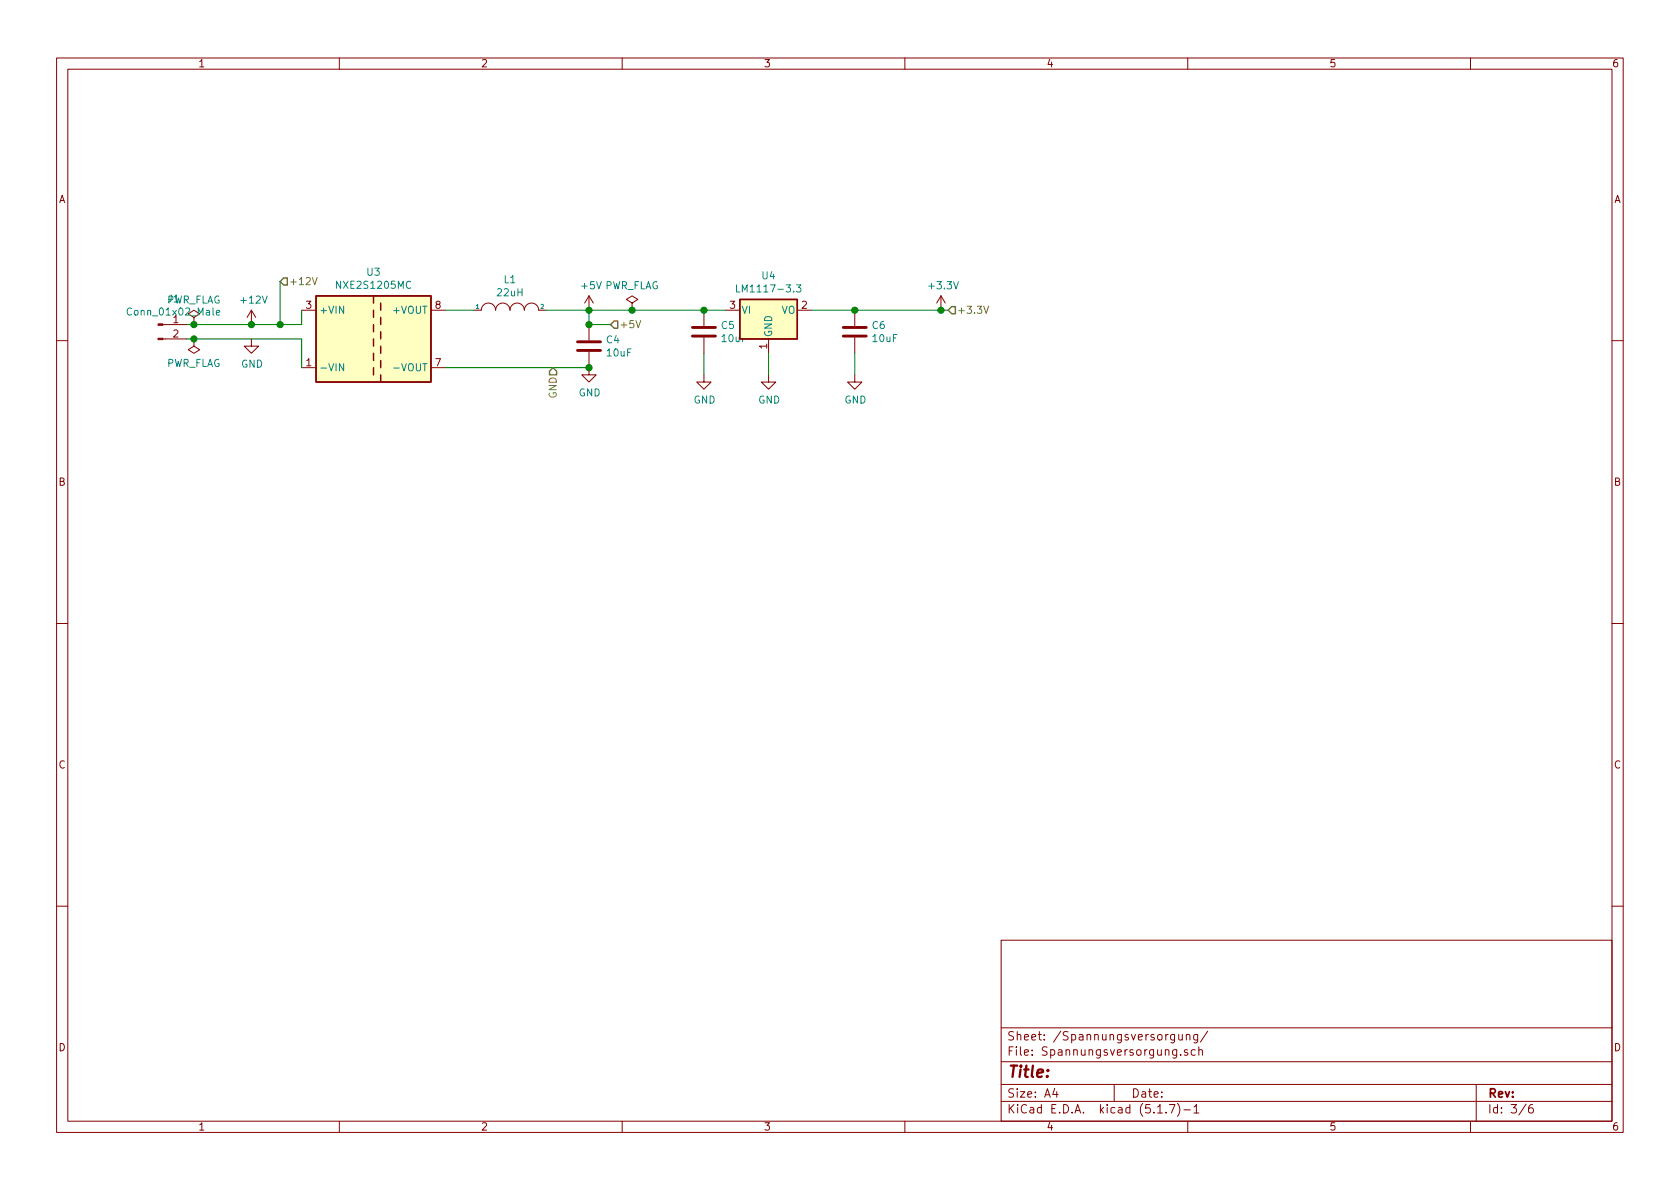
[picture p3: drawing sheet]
<svg xmlns="http://www.w3.org/2000/svg" width="297mm" height="210mm" viewBox="0 0 297 210" stroke-linecap="round" stroke-linejoin="round" font-family="sans-serif">
<g fill="none" stroke="#840000" stroke-width=".18">
<path d="M10 10.3h277v189.9h-277zM12 12.2h273v186.1h-273zM60 10.3v1.9M110 10.3v1.9M160 10.3v1.9M210 10.3v1.9M260 10.3v1.9M28.8 59.9h4.2M28.8 57.4h4.2M34.3 56.1l1-.6-1-.6-1 .6 1 .6v1.3M34.3 57.4h.1M34.3 59.9v1.3l1 .6-1 .7-1-.7 1-.6"/>
<path d="M34.3 59.9h.1M44.4 59.9v1.3h1.3l-1.3 1.3-1.2-1.3h1.2M44.4 54.9l-.7 1.2M44.4 54.9v2.5M44.4 54.9l.8 1.2M53.3 54.9h2.6M76.2 54.9h2.5M83.8 54.9h1.3a1.27 1.27 0 0 1 1.3-1.3 1.27 1.27 0 0 1 1.2 1.3 1.27 1.27 0 0 1 1.3-1.3 1.27 1.27 0 0 1 1.3 1.3 1.27 1.27 0 0 1 1.2-1.3 1.27 1.27 0 0 1 1.3 1.3 1.27 1.27 0 0 1 1.3-1.3 1.27 1.27 0 0 1 1.2 1.3h1.3M104.1 52.3l-.7 1.3M104.1 52.3v2.6M104.1 57.4v2.8M104.1 52.3l.8 1.3"/>
<path d="M111.8 53.6l1-.6-1-.7-1.1 .7 1.1 .6v1.3M111.8 54.9h.1M124.5 54.9v2.8M124.5 59.7v2.8M128.3 54.9h2.5M135.9 59.9v2.6M141 54.9h2.5M151.1 54.9v2.8M151.1 59.7v2.8M166.4 52.3l-.8 1.3M166.4 52.3v2.6M166.4 52.3l.7 1.3"/>
<path d="M10 60.2h2M53.3 65h2.6M76.2 65h2.5M104.1 62.2v4.1h1.3l-1.3 1.3-1.2-1.3h1.2M124.5 66.3v1.3h1.2l-1.2 1.2-1.3-1.2h1.3M135.9 66.3v1.3h1.3l-1.3 1.2-1.3-1.2h1.3M151.1 66.3v1.3h1.3l-1.3 1.2-1.2-1.2h1.2M285 60.2h2M10 110.3h2M285 110.3h2M10 160.2h2M177 166.3h108v32h-108z"/>
<path d="M285 160.2h2M60 198.3v1.9M110 198.3v1.9M160 198.3v1.9M177 194.8h108M177 191.8h108M177 187.8h108M177 181.8h108M186.5 192.5l-.4 1h1M186.8 193v1M197 191.8v3M204.7 196.8h.8"/>
<path d="M206.2 196.7v.1M206.8 195.3h.9l-.6 1.5M207.7 182.9l-.1 1.4-.2 .1-.4-.1M207.7 183l-.4-.1-.3 .3v.6l.3 .1 .4-.1M208.1 185.6v1.2l-.4 .3-.3-.1M208.1 185.7l-.5-.1-.3 .3 .1 .6 .2 .1 .5-.1M208.2 195.1a1.71 1.71 0 0 1 0 2.3M208.4 182.9l.1 .9 .3 .1 .2-.1M208.8 186.5v.1M209 182.9v1M209.3 196.3h1.2M209.8 183.1l.2-.2 .3 .1 .1 .9"/>
<path d="M209.8 182.9v1M210 185.7l-.4-.1-.2 .2 .1 .2 .5 .2v.3h-.6M210 198.3v1.9M211.1 195.8l.4-.5v1.5M211.1 196.8h.9M211.3 185.7l-.4-.1-.3 .3 .1 .6 .2 .1 .4-.1M211.8 182.9v1.2l-.3 .3-.4-.1M211.8 183l-.5-.1-.3 .3 .1 .6 .2 .1 .5-.1M212 185.7l.2-.1 .3 .1 .1 .9M212 185.1v1.5M213.5 182.3l-1.3 2M260 198.3v1.9"/>
<path d="M261 191.8v6.5M269.8 195.2l-1.2 2M271 195.3a.62 .62 0 0 0-.7 .7v.7l.3 .1 .4-.1 .1-.5-.1-.2-.4-.1-.3 .3"/>
</g>
<path d="M122.4 59.4h4.1M122.4 57.9h4.1M149.1 59.4h4.1M149.1 57.9h4.1M102.1 62h4.1M102.1 60.4h4.1" fill="none" stroke="#840000" stroke-width=".51"/>
<g fill="#ffffc2" stroke="#ffffc2" stroke-width=".18">
<path d="M55.9 52.3h20.3v15.3h-20.3z"/>
<path d="M130.8 53h10.2v6.9h-10.2z"/>
</g>
<g fill="none" stroke="#840000" stroke-width=".25">
<path d="M55.9 52.3h20.3v15.3h-20.3zM66 52.3v1.3M66 54.9v1.2M66 57.4v1.3M66 59.9v1.3M67.3 53.6v1.3M67.3 56.1v1.3M67.3 58.7v1.2M130.8 53h10.2v6.9h-10.2zM66 62.5v1.2M66 65v1.3M67.3 61.2v1.3"/>
<path d="M67.3 63.7v1.3M67.3 66.3v1.3"/>
</g>
<path d="M38.3 55.3l.6-.1-.1-.3h-.4l-.1 .2v.6h.5M130.2 50.4v1.2h.6M140.8 50.4h.8l-.4 .4 .3 .2 .1 .4-.2 .2-.6-.1M60.8 64.3v1.3l-.8-1.3v1.3M69.6 65.1h1" fill="none" stroke="#008484" stroke-width=".18"/>
<g fill="#840000" stroke="#840000" stroke-width=".18">
<path d="M27.9 59.8h.9v.3h-.9z"/>
<path d="M27.9 57.3h.9v.2h-.9z"/>
</g>
<path d="M33 59.9h20.3v5.1M49.5 49.8v7.6M53.3 54.9v2.5h-20.3M78.7 54.9h5.1M96.5 54.9h31.8M104.1 54.9v2.5h3.8M143.5 54.9h24.1M78.7 65h25.4M124.5 62.5v3.8M135.9 62.5v3.8M151.1 62.5v3.8" fill="none" stroke="#008400" stroke-width=".18"/>
<path d="M55.2 49.1l.5 1.2 .4-1.2M112.4 56.7l.5 1.3 .4-1.3M173.9 54.1l.5 1.3 .4-1.3" fill="none" stroke="#848400" stroke-width=".18"/>
<path d="M50.2 49.1h.6v1.3h-.6l-.7-.6zM108.6 56.8h.6v1.2h-.6l-.7-.6zM168.3 54.2h.6v1.3h-.6l-.7-.6zM97.8 65l.6 .7v.6h-1.2v-.6z" fill="none" stroke="#848400" stroke-width=".25"/>
<g fill="#008400" stroke="#008400" stroke-width=".25">
<circle cx="166.4" cy="54.9" r=".51"/>
<circle cx="49.5" cy="57.4" r=".51"/>
<circle cx="44.5" cy="57.4" r=".51"/>
<circle cx="104.1" cy="57.4" r=".51"/>
<circle cx="34.3" cy="59.9" r=".51"/>
<circle cx="124.5" cy="54.9" r=".51"/>
<circle cx="151.1" cy="54.9" r=".51"/>
<circle cx="34.3" cy="57.4" r=".51"/>
<circle cx="104.1" cy="54.9" r=".51"/>
<circle cx="111.8" cy="54.9" r=".51"/>
<circle cx="104.1" cy="65" r=".51"/>
</g>
<text font-size="2.8" fill="#840000" x="178" y="190.5">Title:</text>
<g font-size="2.1" fill="#840000">
<text x="178" y="184">Sheet: /Spannungsversorgung/</text>
<text x="178" y="186.7">File: Spannungsversorgung.sch</text>
<text x="178" y="196.9">KiCad E.D.A. kicad (5.1.7)-1</text>
<text x="178" y="194.1">Size: A4</text>
<text x="200" y="194.1">Date:</text>
<text x="263" y="194.1">Rev:</text>
<text x="263" y="196.9">Id: 3/6</text>
</g>
<g font-size="1.8" fill="#840000">
<text x="35" y="11.9">1</text>
<text x="85" y="11.9">2</text>
<text x="135" y="11.9">3</text>
<text x="185" y="11.9">4</text>
<text x="235" y="11.9">5</text>
<text x="285" y="11.9">6</text>
<text x="10.4" y="35.9">A</text>
<text x="285.4" y="35.9">A</text>
<text x="30.6" y="57.1">1</text>
<text x="30.6" y="59.7">2</text>
<text x="54.1" y="54.6">3</text>
<text x="77" y="54.6">8</text>
<text x="129.1" y="54.6">3</text>
<text x="141.8" y="54.6">2</text>
<text x="54.1" y="64.8">1</text>
<text x="77" y="64.8">7</text>
<text x="135.6" y="61.7" transform="rotate(-90 135.6 61.7)">1</text>
<text x="10.4" y="85.9">B</text>
<text x="285.4" y="85.9">B</text>
<text x="10.4" y="135.9">C</text>
<text x="285.4" y="135.9">C</text>
<text x="10.4" y="185.9">D</text>
<text x="285.4" y="185.9">D</text>
<text x="35" y="199.9">1</text>
<text x="85" y="199.9">2</text>
<text x="135" y="199.9">3</text>
<text x="185" y="199.9">4</text>
<text x="235" y="199.9">5</text>
<text x="285" y="199.9">6</text>
</g>
<g font-size="1.8" fill="#008484">
<text x="29.3" y="53.7">PWR_FLAG</text>
<text x="29.7" y="53.5">J1</text>
<text x="42.7" y="53.7">+12V</text>
<text x="59.8" y="51.1">NXE2S1205MC</text>
<text x="64.9" y="48.8">U3</text>
<text x="88" y="52.4">22uH</text>
<text x="89.2" y="50.1">L1</text>
<text x="102.9" y="51.1">+5V PWR_FLAG</text>
<text x="131.1" y="51.7">LM1117-3.3</text>
<text x="134.8" y="49.4">U4</text>
<text x="164.4" y="51.1">+3.3V</text>
<text x="23" y="55.8">Conn_01x02_Male</text>
<text x="56.4" y="55.5">+VIN</text>
<text x="69.7" y="55.5">+VOUT</text>
<text x="127.6" y="58.2">C5</text>
<text x="131.1" y="55.5">VI</text>
<text x="136.5" y="59.7" transform="rotate(-90 136.5 59.7)">GND</text>
<text x="138.2" y="55.5">VO</text>
<text x="154.3" y="58.2">C6</text>
<text x="29.3" y="64.9">PWR_FLAG</text>
<text x="42.6" y="65">GND</text>
<text x="56.4" y="65.7">-VIN</text>
<text x="70.2" y="65.7">-VOUT</text>
<text x="107.3" y="60.7">C4</text>
<text x="107.4" y="63">10uF</text>
<text x="127.7" y="60.5">10uF</text>
<text x="154.4" y="60.5">10uF</text>
<text x="102.3" y="70.1">GND</text>
<text x="122.6" y="71.4">GND</text>
<text x="134.1" y="71.4">GND</text>
<text x="149.3" y="71.4">GND</text>
</g>
<g font-size="1.8" fill="#848400">
<text x="51.1" y="50.4">+12V</text>
<text x="109.5" y="58">+5V</text>
<text x="169.2" y="55.5">+3.3V</text>
<text x="98.4" y="70.5" transform="rotate(-90 98.4 70.5)">GND</text>
</g>
<g font-size="1.1" fill="#008484">
<text x="84.2" y="54.6">1</text>
<text x="95.6" y="54.6">2</text>
</g>
</svg>
